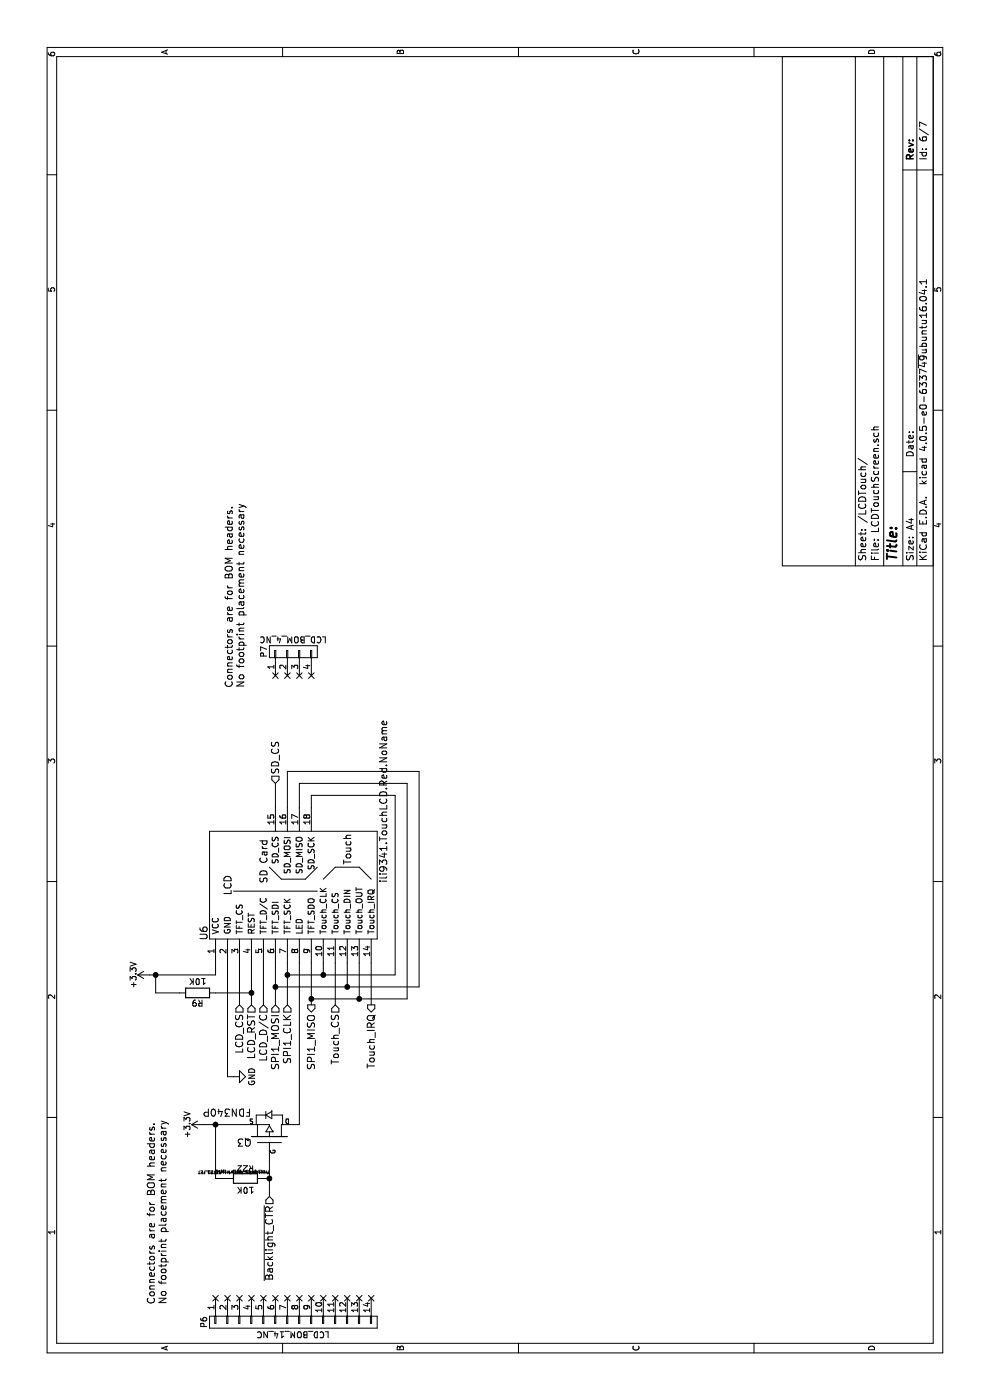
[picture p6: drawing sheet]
EESchema Schematic File Version 2
LIBS:power
LIBS:device
LIBS:transistors
LIBS:conn
LIBS:linear
LIBS:regul
LIBS:74xx
LIBS:cmos4000
LIBS:adc-dac
LIBS:memory
LIBS:xilinx
LIBS:microcontrollers
LIBS:dsp
LIBS:microchip
LIBS:analog_switches
LIBS:motorola
LIBS:texas
LIBS:intel
LIBS:audio
LIBS:interface
LIBS:digital-audio
LIBS:philips
LIBS:display
LIBS:cypress
LIBS:siliconi
LIBS:opto
LIBS:atmel
LIBS:contrib
LIBS:valves
LIBS:freetronics_schematic
LIBS:ESP32-footprints-Shem-Lib
LIBS:cn3063
LIBS:cp2102
LIBS:ltc3426
LIBS:adxl345
LIBS:bme280
LIBS:lxdc2xq
LIBS:qdtech-3.2-tft
LIBS:nau8814
LIBS:spu0410hr5h
LIBS:ili9341.touchlcd.red
LIBS:NCP5501
LIBS:Jack.3.5mm-CUI-MJ3523
LIBS:alligator.x39
LIBS:IoTuz-cache
EELAYER 25 0
EELAYER END
$Descr A4 11693 8268
encoding utf-8
Sheet 6 7
Title ""
Date ""
Rev ""
Comp ""
Comment1 ""
Comment2 ""
Comment3 ""
Comment4 ""
$EndDescr
Text HLabel 3300 2600 0    60   Output ~ 0
SPI1_MISO
Text HLabel 3300 2400 0    60   Input ~ 0
SPI1_CLK
Text HLabel 3300 2300 0    60   Input ~ 0
SPI1_MOSI
Text HLabel 5150 2300 2    60   Input ~ 0
SD_CS
Text HLabel 3300 2800 0    60   Input ~ 0
Touch_CS
Text HLabel 3300 3100 0    60   Output ~ 0
Touch_IRQ
Text HLabel 1700 2250 0    60   Input ~ 0
~Backlight_CTR
Text HLabel 3300 2000 0    60   Input ~ 0
LCD_CS
Text HLabel 3300 2100 0    60   Input ~ 0
LCD_RST
Text HLabel 3300 2200 0    60   Input ~ 0
LCD_D/C
$Comp
L CONN_01X14 P6
U 1 1
P 650 2450
F 0 "P6" H 650 3200 50  0000 C CNN
F 1 "LCD_BOM_14_NC" V 750 2450 50  0000 C CNN
F 2 "" H 650 2450 50  0001 C CNN
F 3 "" H 650 2450 50  0000 C CNN
F 4 "929974E-01-14-ND" H 650 2450 60  0001 C CNN "Digikey PN"
F 5 "http://www.digikey.com.au/product-detail/en/3m/929974-01-14-RK/929974E-01-14-ND/1094267" H 650 2450 60  0001 C CNN "Link"
F 6 "929974-01-14-RK" H 650 2450 60  0001 C CNN "Manufacturer PN"
F 7 "1.45" H 650 2450 60  0001 C CNN "Unit Cost"
	1    650  2450
	-1   0    0    -1  
$EndComp
$Comp
L CONN_01X04 P7
U 1 1
P 6250 2450
F 0 "P7" H 6250 2700 50  0000 C CNN
F 1 "LCD_BOM_4_NC" V 6350 2450 50  0000 C CNN
F 2 "" H 6250 2450 50  0001 C CNN
F 3 "" H 6250 2450 50  0000 C CNN
F 4 "3M9515-ND" H 6250 2450 60  0001 C CNN "Digikey PN"
F 5 "http://www.digikey.com.au/product-detail/en/3m/960104-6202-AR/3M9515-ND/2071556" H 6250 2450 60  0001 C CNN "Link"
F 6 "960104-6202-AR" H 6250 2450 60  0001 C CNN "Manufacturer PN"
F 7 "0.81" H 6250 2450 60  0001 C CNN "Unit Cost"
	1    6250 2450
	1    0    0    -1  
$EndComp
$Comp
L ili9341.TouchLCD.Red.NoName U6
U 1 1
P 4300 2450
F 0 "U6" H 3900 3200 60  0000 C CNN
F 1 "ili9341.TouchLCD.Red.NoName" H 5000 1700 60  0000 C CNN
F 2 "libs:lcdtouchscreen.2.8inch-red.no-name.ili9341-xpt2046" H 4300 2450 60  0001 C CNN
F 3 "" H 4300 2450 60  0001 C CNN
F 4 "1" H 4300 2450 60  0001 C CNN "Non-Digikey"
	1    4300 2450
	1    0    0    -1  
$EndComp
Text Notes 800  1400 0    60   ~ 0
Connectors are for BOM headers. \nNo footprint placement necessary
NoConn ~ 850  1800
NoConn ~ 850  1900
NoConn ~ 850  2000
NoConn ~ 850  2100
NoConn ~ 850  2200
NoConn ~ 850  2300
NoConn ~ 850  2400
NoConn ~ 850  2500
NoConn ~ 850  2600
NoConn ~ 850  2700
NoConn ~ 850  2800
NoConn ~ 850  2900
NoConn ~ 850  3000
NoConn ~ 850  3100
NoConn ~ 6050 2300
NoConn ~ 6050 2400
NoConn ~ 6050 2500
NoConn ~ 6050 2600
Wire Wire Line
	3300 2400 3650 2400
Wire Wire Line
	3550 2400 3550 3300
Wire Wire Line
	3550 2700 3650 2700
Connection ~ 3550 2400
Wire Wire Line
	3300 2300 3650 2300
Wire Wire Line
	3450 2300 3450 3500
Wire Wire Line
	3450 2900 3650 2900
Connection ~ 3450 2300
Wire Wire Line
	3300 2600 3650 2600
Wire Wire Line
	3350 2600 3350 3400
Wire Wire Line
	3350 3000 3650 3000
Connection ~ 3350 2600
Wire Wire Line
	3650 2800 3300 2800
Wire Wire Line
	3650 3100 3300 3100
Wire Wire Line
	2300 2500 3650 2500
Wire Wire Line
	3300 2200 3650 2200
Wire Wire Line
	3650 2100 3300 2100
Wire Wire Line
	3300 2000 3650 2000
$Comp
L +3.3V #PWR066
U 1 1
P 3550 1250
F 0 "#PWR066" H 3550 1100 50  0001 C CNN
F 1 "+3.3V" H 3550 1390 50  0000 C CNN
F 2 "" H 3550 1250 50  0000 C CNN
F 3 "" H 3550 1250 50  0000 C CNN
	1    3550 1250
	1    0    0    -1  
$EndComp
$Comp
L GND #PWR067
U 1 1
P 2700 1950
F 0 "#PWR067" H 2700 1700 50  0001 C CNN
F 1 "GND" H 2700 1800 50  0000 C CNN
F 2 "" H 2700 1950 50  0000 C CNN
F 3 "" H 2700 1950 50  0000 C CNN
	1    2700 1950
	1    0    0    -1  
$EndComp
Wire Wire Line
	3650 1900 2700 1900
Wire Wire Line
	2700 1900 2700 1950
Wire Wire Line
	4950 2300 5150 2300
$Comp
L R R9
U 1 1
P 3400 1650
F 0 "R9" V 3480 1650 50  0000 C CNN
F 1 "10K" V 3300 1650 50  0000 C CNN
F 2 "Resistors_SMD:R_0603_HandSoldering" V 3330 1650 50  0001 C CNN
F 3 "" H 3400 1650 50  0000 C CNN
F 4 "311-10KGRCT-ND" V 3400 1650 60  0001 C CNN "Digikey PN"
F 5 "http://www.digikey.com.au/product-detail/en/yageo/RC0603JR-0710KL/311-10KGRCT-ND/729647" V 3400 1650 60  0001 C CNN "Link"
F 6 "RC0603JR-0710KL" V 3400 1650 60  0001 C CNN "Manufacturer PN"
F 7 "0.10" V 3400 1650 60  0001 C CNN "Unit Cost"
	1    3400 1650
	-1   0    0    1   
$EndComp
Wire Wire Line
	3550 1250 3550 1800
Wire Wire Line
	3550 1800 3650 1800
Wire Wire Line
	3400 1800 3400 2100
Connection ~ 3400 2100
Wire Wire Line
	3400 1500 3400 1300
Wire Wire Line
	3400 1300 3550 1300
Connection ~ 3550 1300
Text Notes 5950 2050 0    60   ~ 0
Connectors are for BOM headers. \nNo footprint placement necessary
Wire Wire Line
	3550 3300 5050 3300
Wire Wire Line
	5050 3300 5050 2600
Wire Wire Line
	5050 2600 4950 2600
Connection ~ 3550 2700
Wire Wire Line
	4950 2500 5150 2500
Wire Wire Line
	5150 2500 5150 3400
Wire Wire Line
	5150 3400 3350 3400
Connection ~ 3350 3000
Wire Wire Line
	3450 3500 5250 3500
Wire Wire Line
	5250 3500 5250 2400
Wire Wire Line
	5250 2400 4950 2400
Connection ~ 3450 2900
$Comp
L +3.3V #PWR068
U 1 1
P 2300 1700
F 0 "#PWR068" H 2300 1550 50  0001 C CNN
F 1 "+3.3V" H 2300 1840 50  0000 C CNN
F 2 "" H 2300 1700 50  0000 C CNN
F 3 "" H 2300 1700 50  0000 C CNN
	1    2300 1700
	1    0    0    -1  
$EndComp
$Comp
L MOSFET_P Q3
U 1 1
P 2200 2250
F 0 "Q3" V 2150 2100 60  0000 R CNN
F 1 "FDN340P" V 2400 2100 60  0000 R CNN
F 2 "freetronics_footprints:SOT23_FET" V 1900 1950 24  0000 C CNN
F 3 "" H 2200 2250 60  0000 C CNN
F 4 "FDN340PCT-ND" V 2200 2250 60  0001 C CNN "Digikey PN"
F 5 "http://www.digikey.com.au/product-detail/en/fairchild-semiconductor/FDN340P/FDN340PCT-ND/965604" V 2200 2250 60  0001 C CNN "Link"
F 6 "FDN340P" V 2200 2250 60  0001 C CNN "Manufacturer PN"
F 7 "0.39" V 2200 2250 60  0001 C CNN "Unit Cost"
	1    2200 2250
	1    0    0    1   
$EndComp
Wire Wire Line
	1700 2250 2000 2250
Wire Wire Line
	2300 1700 2300 2050
$Comp
L R R22
U 1 1
P 1850 2050
F 0 "R22" V 1930 2050 50  0000 C CNN
F 1 "10K" V 1750 2050 50  0000 C CNN
F 2 "Resistors_SMD:R_0603_HandSoldering" V 1780 2050 50  0001 C CNN
F 3 "" H 1850 2050 50  0000 C CNN
F 4 "311-10KGRCT-ND" V 1850 2050 60  0001 C CNN "Digikey PN"
F 5 "http://www.digikey.com.au/product-detail/en/yageo/RC0603JR-0710KL/311-10KGRCT-ND/729647" V 1850 2050 60  0001 C CNN "Link"
F 6 "RC0603JR-0710KL" V 1850 2050 60  0001 C CNN "Manufacturer PN"
F 7 "0.10" V 1850 2050 60  0001 C CNN "Unit Cost"
	1    1850 2050
	1    0    0    -1  
$EndComp
Wire Wire Line
	2300 1800 1850 1800
Wire Wire Line
	1850 1800 1850 1900
Connection ~ 2300 1800
Wire Wire Line
	1850 2200 1850 2250
Connection ~ 1850 2250
Wire Wire Line
	2300 2450 2300 2500
$EndSCHEMATC
